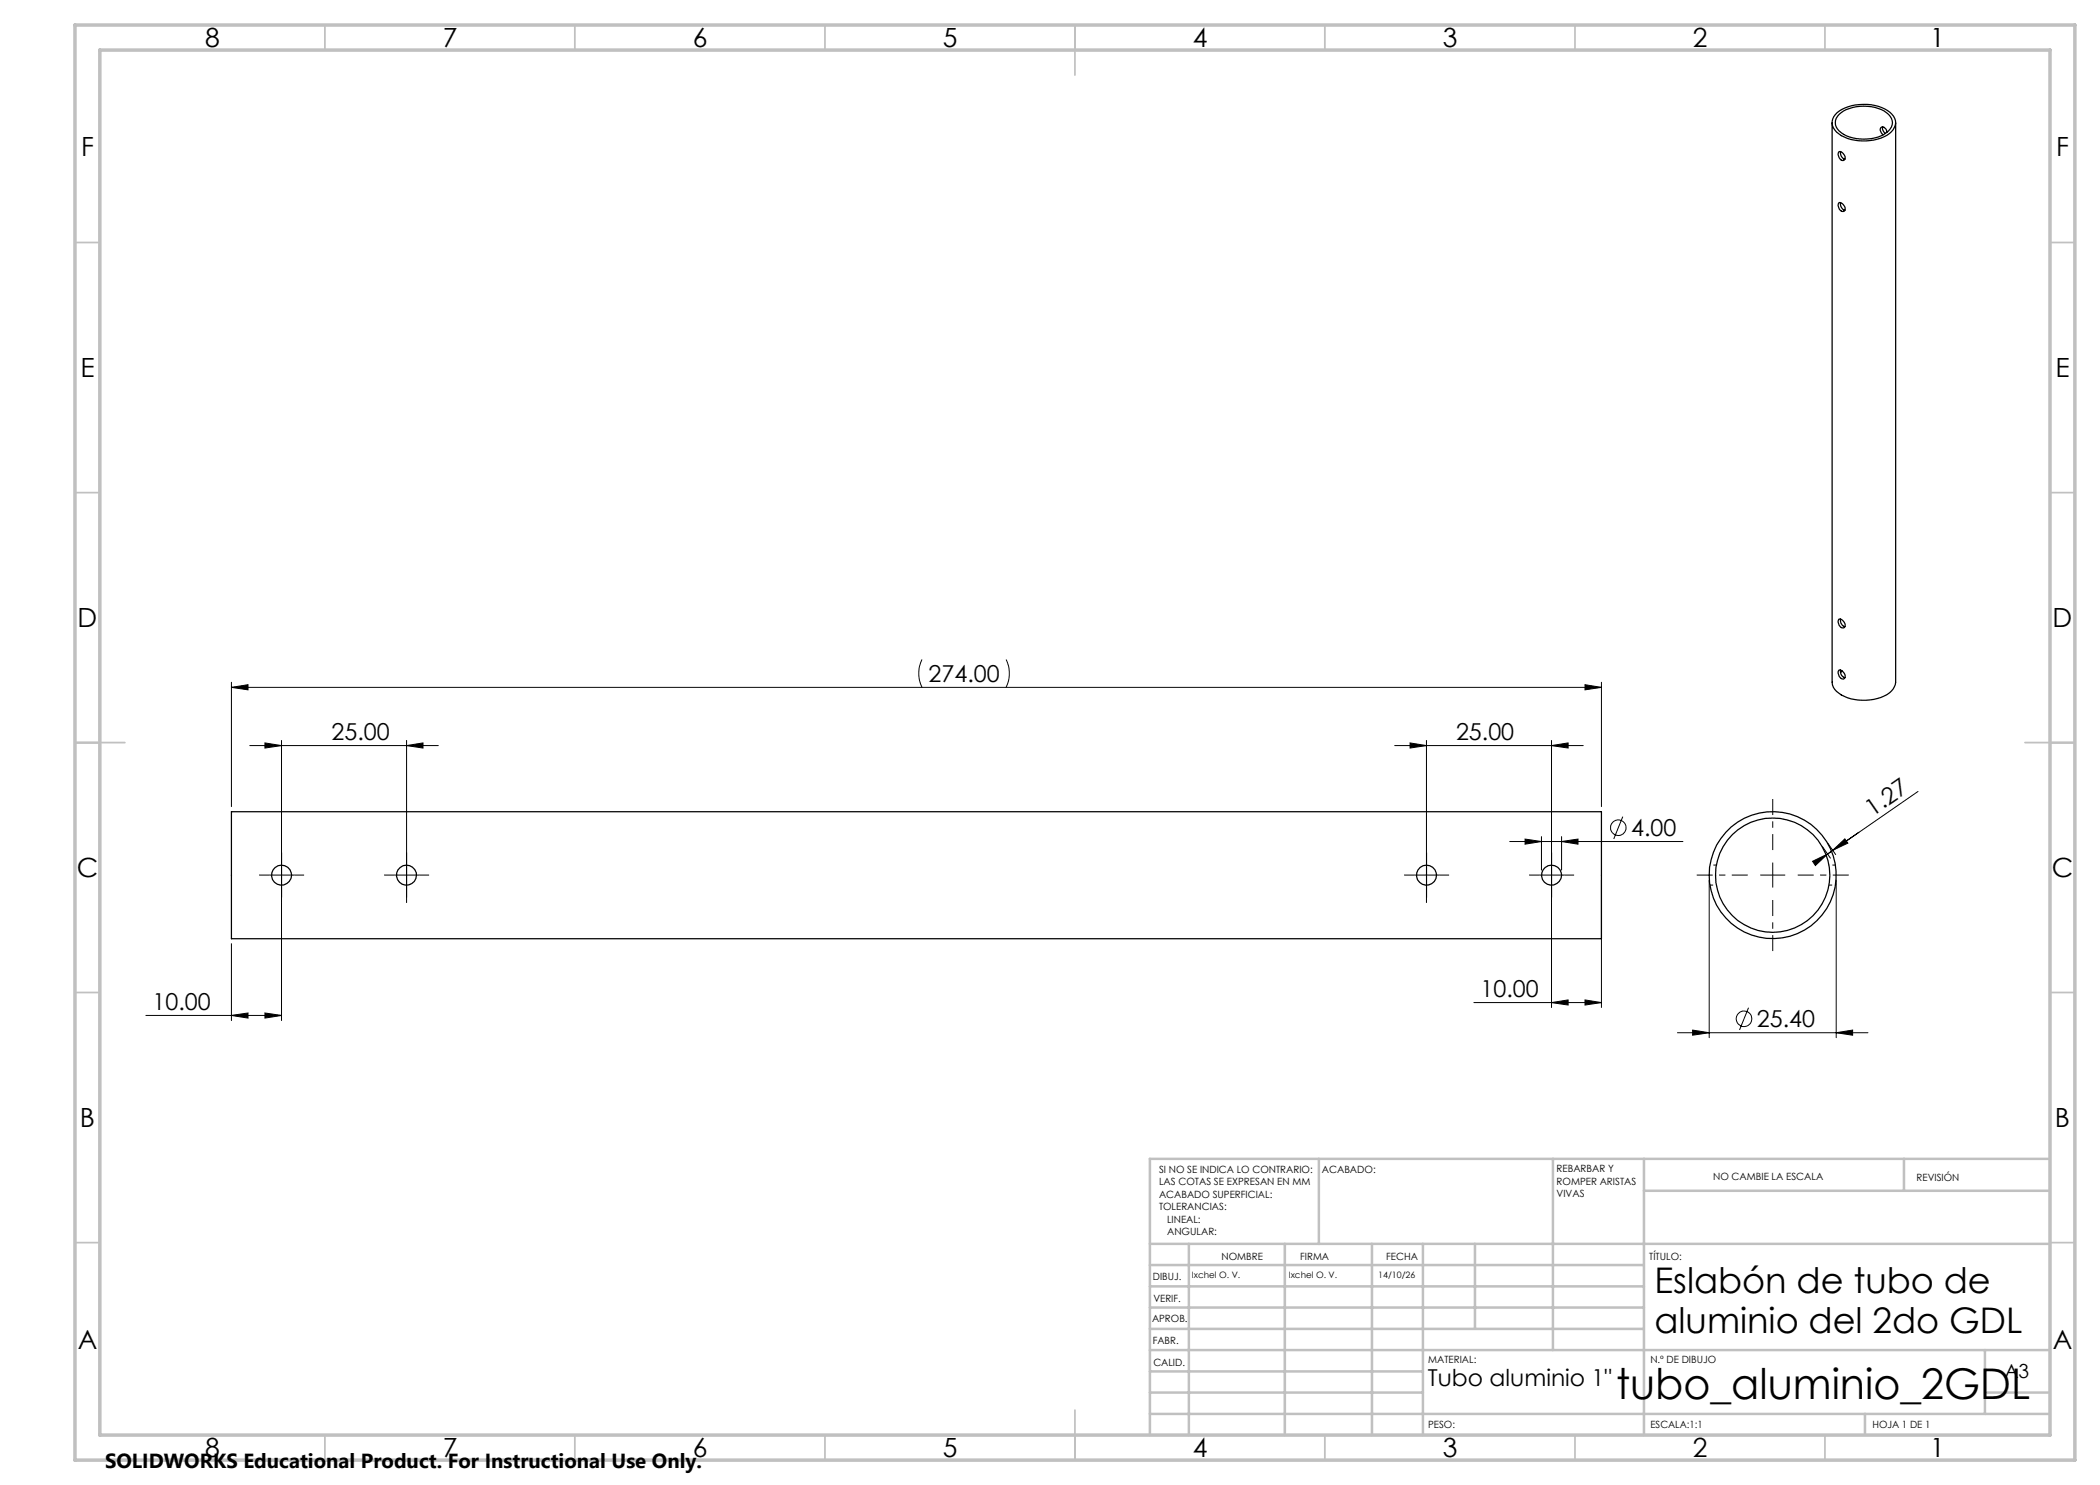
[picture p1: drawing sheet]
<svg xmlns="http://www.w3.org/2000/svg" width="420mm" height="297mm" viewBox="0 0 420 297" stroke-linecap="round" stroke-linejoin="round" font-family="sans-serif">
<g fill="none" stroke="#000" stroke-width=".25">
<path d="M366.4 24.5v111.9a3.3 3.3 0 0 0 2.5 2.9 9.7 9.7 0 0 0 9-.7 3.1 3.1 0 0 0 1.2-2.2v-111.9M367.4 22.5a9.4 9.4 0 0 1 10.6 0 2.49 2.49 0 0 1-.1 4.2 9.4 9.4 0 0 1-10.6-.3 2.47 2.47 0 0 1 .1-3.9zM367.8 22.9a8.2 8.2 0 0 1 9.9 0 2.2 2.2 0 0 1-.4 3.6 8.4 8.4 0 0 1-9.5-.3 2.19 2.19 0 0 1 0-3.3zM367.8 30.3a1.19 1.19 0 0 1 1.1 1.7 1.04 1.04 0 0 1-1.3-1.3zM368.1 30.3a1.31 1.31 0 0 0 .9 1.6M376.6 25.4a1.07 1.07 0 0 0 .4 1.3M377.4 26.4l-.4-.8a.54 .54 0 0 0-.8-.1 .54 .54 0 0 0-.1 .8l.5 .6M367.8 40.5a1.2 1.2 0 0 1 1.1 1.7 1.09 1.09 0 0 1-1.1-.5 1.09 1.09 0 0 1 0-1.2zM368.1 40.5a1.31 1.31 0 0 0 .9 1.5M367.8 123.8a1.2 1.2 0 0 1 1.1 1.7 1.09 1.09 0 0 1-1.1-.5 1.09 1.09 0 0 1 0-1.2zM367.8 134a1.2 1.2 0 0 1 1.1 1.7 1.09 1.09 0 0 1-1.1-.5 1.09 1.09 0 0 1 0-1.2zM368.1 123.8a1.31 1.31 0 0 0 .9 1.5"/>
<path d="M368.1 134a1.25 1.25 0 0 0 .9 1.5M368.4 134.2l-.3 .3M46.3 162.3h274v25.4h-274z"/>
<circle cx="56.3" cy="175" r="2"/>
<circle cx="81.3" cy="175" r="1.99"/>
<circle cx="285.3" cy="175" r="2"/>
<circle cx="310.3" cy="175" r="2"/>
<circle cx="354.5" cy="175" r="12.7"/>
<circle cx="354.5" cy="175" r="11.4"/>
</g>
<path d="M342 177h1.3M343.3 173h-1.3M365.8 177h1.3M367.1 173h-1.3" fill="none" stroke="#000" stroke-width=".2" stroke-dasharray="1.3 .6" stroke-dashoffset=".6" stroke-linecap="butt"/>
<g fill="none" stroke="#000" stroke-width=".2">
<path d="M46.3 137.5l3.3-.6v1.1zM46.3 136.5v24.8M46.3 137.5h274M184.4 131.9a6.4 6.4 0 0 0 0 5.6M201.2 131.9a6.4 6.4 0 0 1 0 5.6M317 136.9l3.3 .6-3.3 .5zM320.3 136.5v24.8M50 149.1h37.7M53 148.6l3.3 .5-3.3 .5zM56.3 148.1v56M81.3 149.1l3.3-.5v1zM81.3 148.1v32.4"/>
<path d="M278.9 149.1h37.8M282 148.6l3.3 .5-3.3 .5zM285.3 148.1v32.4M310.3 149.1l3.3-.5v1zM310.3 148.1v53.4M383.6 158.3l-18.1 12.5M301.9 168.3h34.7M305 167.8l3.3 .5-3.3 .5zM308.3 167.3v6.7M312.3 168.3l3.3-.5v1zM312.3 167.3v6.7M320.3 176v25.5"/>
<path d="M324.6 163.3l-1.8 4.5M341.8 176v31.5M362.5 172.3l3-1.5-2.4 2.3zM364.5 169.3l1.6 2.3M365.5 168.6l1.6 2.3M366.5 170.1l2.5-2.3 .6 .8zM366.5 170.1l-1 .7M367.2 176v31.5M371.8 166.5l-5.3 3.6M46.3 188.7v15.4M317 200l3.3 .5-3.3 .5zM29.2 203.1h27.1"/>
<path d="M46.3 203.1l3.3-.5v1zM53 202.6l3.3 .5-3.3 .5zM294.8 200.5h25.5M310.3 200.5l3.3-.5v1zM335.5 206.5h38.1M338.5 206l3.3 .5-3.3 .5zM349.7 201.5l-1.8 4.5M367.2 206.5l3.3-.5v1z"/>
<circle cx="323.7" cy="165.5" r="1.55"/>
<circle cx="348.8" cy="203.8" r="1.55"/>
</g>
<g fill="none" stroke="#c0c0c0" stroke-width=".35">
<path d="M65 5v5M115 5v5M165 5v5M215 5v10M265 5v5M315 5v5M365 5v5M15 48.5h5M410 48.5h5M15 98.5h5M410 98.5h5M15 148.5h10"/>
<path d="M405 148.5h10M15 198.5h5M410 198.5h5M15 248.5h5M410 248.5h5M65 287v5M115 287v5M165 287v5M215 282v10M265 287v5M315 287v5M365 287v5"/>
</g>
<g fill="none" stroke="#c0c0c0" stroke-width=".5">
<path d="M263.8 231.8v17M310.6 231.8v38.2M328.8 231.8v55.2M328.8 238.2h81.2M380.8 231.8v6.4M410 231.8h-180v55.2M230 248.8h180M230 257.3h98.8M230 253h98.8M237.8 248.8v38.2M257 248.8v38.2M274.4 248.8v38.2"/>
<path d="M284.6 248.8v38.2M295 248.8v17M230 265.8h98.8M230 261.5h98.8M230 278.5h54.6M230 274.3h54.6M230 270h180M397 278.5h13M397 270v12.8M230 282.8h180M373 282.8v4.2"/>
</g>
<path d="M15 5h400v287h-400zM20 10h390v277h-390z" fill="none" stroke="#c0c0c0" stroke-width=".7"/>
<g fill="#000">
<path d="M46.3 137.5l3.3-.6v1.1zM317 136.9l3.3 .6-3.3 .5zM53 148.6l3.3 .5-3.3 .5zM81.3 149.1l3.3-.5v1zM282 148.6l3.3 .5-3.3 .5zM310.3 149.1l3.3-.5v1zM305 167.8l3.3 .5-3.3 .5zM312.3 168.3l3.3-.5v1zM362.5 172.3l3-1.5-2.4 2.3zM366.5 170.1l2.5-2.3 .6 .8zM46.3 203.1l3.3-.5v1zM53 202.6l3.3 .5-3.3 .5z"/>
<path d="M310.3 200.5l3.3-.5v1zM317 200l3.3 .5-3.3 .5zM338.5 206l3.3 .5-3.3 .5zM367.2 206.5l3.3-.5v1z"/>
</g>
<g fill="none" stroke="#000" stroke-width=".2" stroke-dasharray="15.2 1.3 1.3 1.3" stroke-linecap="butt">
<path d="M53.8 175h-2M56.3 175v-2.5M56.3 175h-2.5M56.3 175v2.5M56.3 175h2.5M56.3 172.5v-2M56.3 177.5v2M58.8 175h2M78.8 175h-2M81.3 175v-2.5M81.3 175h-2.5M81.3 175v2.5"/>
<path d="M81.3 175h2.5M81.3 172.5v-2M81.3 177.5v2M83.8 175h2M282.8 175h-2M285.3 175v-2.5M285.3 175h-2.5M285.3 175v2.5M285.3 175h2.5M285.3 172.5v-2M285.3 177.5v2M287.8 175h2"/>
<path d="M307.8 175h-2M310.3 175v-2.5M310.3 175h-2.5M310.3 175v2.5M310.3 175h2.5M310.3 172.5v-2M310.3 177.5v2M312.8 175h2M354.5 175v-2.5M354.5 175h-2.5M354.5 175v2.5M354.5 175h2.5"/>
</g>
<path d="M349.5 175h-10.2M354.5 170v-10.2M359.5 175h10.2M354.5 180v10.2" fill="none" stroke="#000" stroke-width=".2" stroke-dasharray="15.2 1.3 1.3 1.3" stroke-dashoffset="12" stroke-linecap="butt"/>
<text font-size="8.5" x="323.2" y="279.7">tubo_aluminio_2GDL</text>
<g font-size="7.1">
<text x="330.9" y="258.6">Eslabón de tubo de</text>
<text x="330.9" y="266.6">aluminio del 2do GDL</text>
</g>
<g font-size="5.3">
<text x="41" y="9.5">8</text>
<text x="88.5" y="9.5">7</text>
<text x="138.5" y="9.5">6</text>
<text x="188.5" y="9.5">5</text>
<text x="238.5" y="9.5">4</text>
<text x="288.5" y="9.5">3</text>
<text x="338.5" y="9.5">2</text>
<text x="386" y="9.5">1</text>
<text x="16.2" y="31.2">F</text>
<text x="411.2" y="31.2">F</text>
<text x="16.1" y="75.5">E</text>
<text x="411.1" y="75.5">E</text>
<text x="15.5" y="125.5">D</text>
<text x="410.5" y="125.5">D</text>
<text x="15.4" y="175.5">C</text>
<text x="410.4" y="175.5">C</text>
<text x="16" y="225.5">B</text>
<text x="411" y="225.5">B</text>
<text x="15.5" y="269.7">A</text>
<text x="410.5" y="269.7">A</text>
<text x="41" y="291.5">8</text>
<text x="88.5" y="291.5">7</text>
<text x="138.5" y="291.5">6</text>
<text x="188.5" y="291.5">5</text>
<text x="238.5" y="291.5">4</text>
<text x="288.5" y="291.5">3</text>
<text x="338.5" y="291.5">2</text>
<text x="386" y="291.5">1</text>
</g>
<g font-size="4.7">
<text x="185.7" y="136.4">274.00</text>
<text x="66.3" y="148.1">25.00</text>
<text x="291.2" y="148.1">25.00</text>
<text x="326.2" y="167.2">4.00</text>
<text x="374.5" y="163.3" transform="rotate(-35 374.5 163.3)">1.27</text>
<text x="30.5" y="202.1">10.00</text>
<text x="296.1" y="199.5">10.00</text>
<text x="351.4" y="205.4">25.40</text>
<text x="285.6" y="277.1">Tubo aluminio 1&quot;</text>
</g>
<text font-size="4.1" x="21" y="293.7">SOLIDWORKS Educational Product. For Instructional Use Only.</text>
<text font-size="3.9" x="400.9" y="275.5">A3</text>
<g font-size="2">
<text x="231.8" y="234.6">SI NO SE INDICA LO CONTRARIO:</text>
<text x="231.8" y="237.1">LAS COTAS SE EXPRESAN EN MM</text>
<text x="231.8" y="239.6">ACABADO SUPERFICIAL:</text>
<text x="264.4" y="234.6">ACABADO:</text>
<text x="311.3" y="234.5">REBARBAR Y</text>
<text x="311.3" y="237">ROMPER ARISTAS</text>
<text x="311.3" y="239.5">VIVAS</text>
<text x="342.6" y="236">NO CAMBIE LA ESCALA</text>
<text x="383.3" y="236.2">REVISIÓN</text>
<text x="231.8" y="242.1">TOLERANCIAS:</text>
<text x="233.4" y="244.6">LINEAL:</text>
<text x="233.4" y="247.1">ANGULAR:</text>
<text x="244.3" y="252">NOMBRE</text>
<text x="260" y="251.9">FIRMA</text>
<text x="277.2" y="251.9">FECHA</text>
<text x="329.9" y="251.9">TÍTULO:</text>
<text x="230.6" y="256.1">DIBUJ.</text>
<text x="230.7" y="260.3">VERIF.</text>
<text x="230.4" y="264.4">APROB.</text>
<text x="230.5" y="268.8">FABR.</text>
<text x="230.7" y="273.1">CALID.</text>
<text x="285.6" y="272.5">MATERIAL:</text>
<text x="330.1" y="272.5">N.º DE DIBUJO</text>
<text x="285.6" y="285.5">PESO:</text>
<text x="330.1" y="285.6">ESCALA:1:1</text>
<text x="374.5" y="285.6">HOJA 1 DE 1</text>
</g>
<g font-size="1.8">
<text x="238.4" y="255.6">Ixchel O. V.</text>
<text x="257.8" y="255.6">Ixchel O. V.</text>
<text x="275.7" y="255.6">14/10/26</text>
</g>
</svg>
